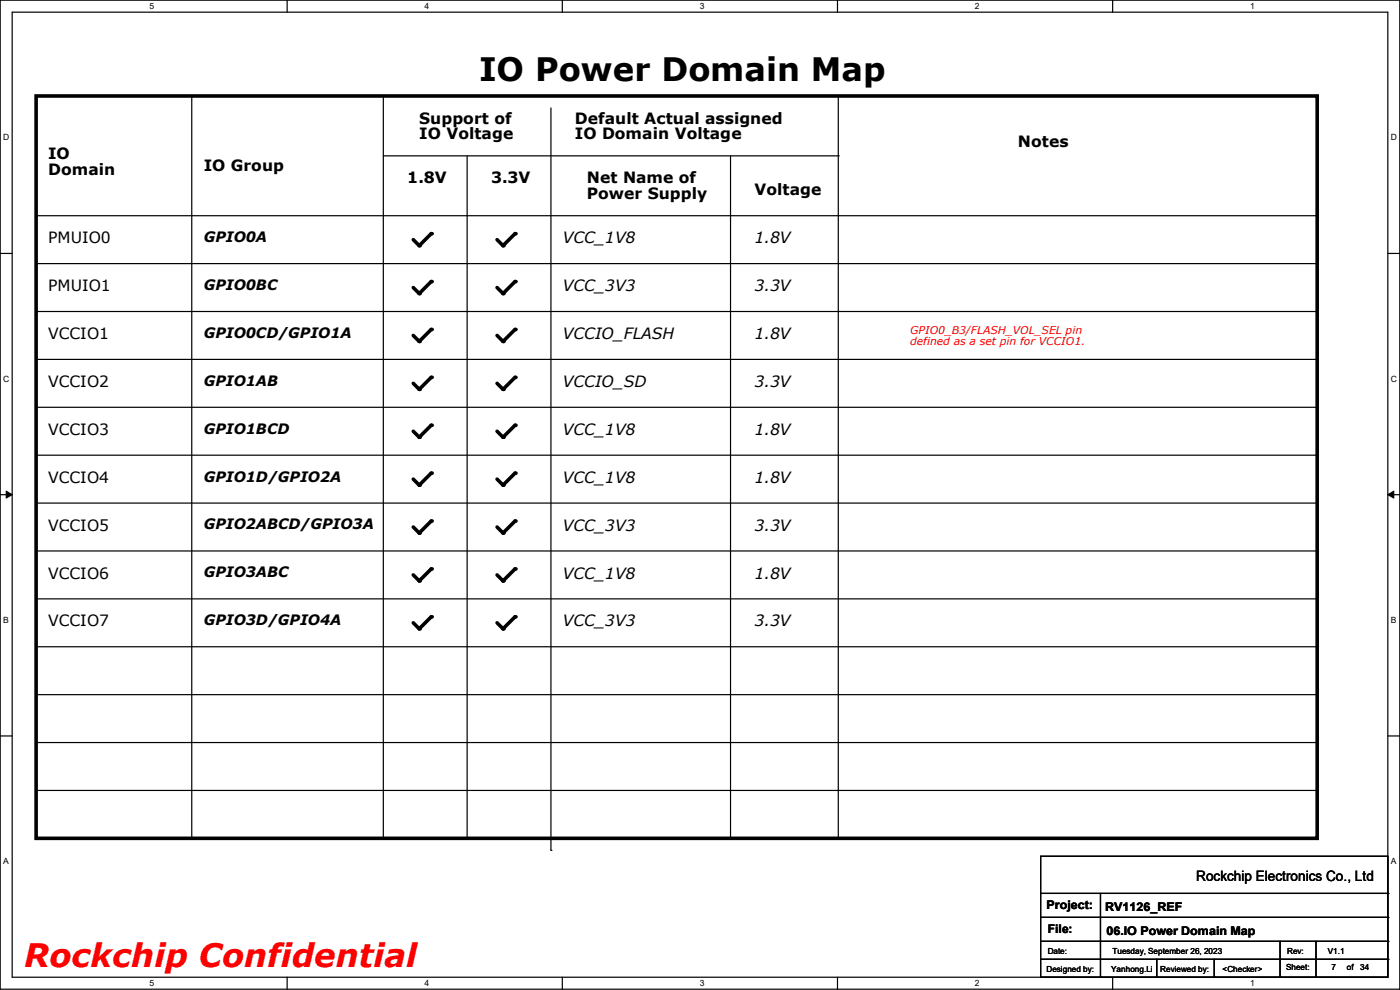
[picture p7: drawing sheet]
<svg xmlns="http://www.w3.org/2000/svg" width="297mm" height="210mm" viewBox="0 0 297 210" stroke-linecap="round" stroke-linejoin="round" font-family="sans-serif">
<path d="M0 0h297v209.8h-297zM2.6 2.6h291.8v204.7h-291.8z" fill="none" stroke="#000" stroke-width=".25"/>
<g fill="#fff">
<path d="M31.7 .3h1v2h-1z"/>
<path d="M31.7 207.6h1v1.9h-1z"/>
</g>
<path d="M60.9 0v2.6M60.9 207.3v2.5" fill="none" stroke="#000" stroke-width=".25"/>
<g fill="#fff">
<path d="M90.1 .3h1v2h-1z"/>
<path d="M90.1 207.6h1v1.9h-1z"/>
</g>
<path d="M119.3 0v2.6M119.3 207.3v2.5" fill="none" stroke="#000" stroke-width=".25"/>
<g fill="#fff">
<path d="M148.5 .3h.9v2h-.9z"/>
<path d="M148.5 207.6h.9v1.9h-.9z"/>
</g>
<path d="M177.7 0v2.6M177.7 207.3v2.5" fill="none" stroke="#000" stroke-width=".25"/>
<g fill="#fff">
<path d="M206.8 .3h1v2h-1z"/>
<path d="M206.8 207.6h1v1.9h-1z"/>
</g>
<path d="M236.1 0v2.6M236.1 207.3v2.5" fill="none" stroke="#000" stroke-width=".25"/>
<g fill="#fff">
<path d="M265.2 .3h1v2h-1z"/>
<path d="M265.2 207.6h1v1.9h-1z"/>
<path d="M.7 28.2h1.2v1.9h-1.2z"/>
<path d="M295.1 28.2h1.2v1.9h-1.2z"/>
<path d="M.7 79.3h1.2v2h-1.2z"/>
<path d="M295.1 79.3h1.2v2h-1.2z"/>
</g>
<path d="M0 53.8h2.6M294.4 53.8h2.6" fill="none" stroke="#000" stroke-width=".25"/>
<g fill="#fff">
<path d="M.7 130.5h1.2v2h-1.2z"/>
<path d="M295.1 130.5h1.1v2h-1.1z"/>
</g>
<path d="M0 104.9h2.6M294.4 104.9h2.6" fill="none" stroke="#000" stroke-width=".25"/>
<path d="M1.3 104.2l1.3 .7-1.3 .8zM294.4 104.9l1.3-.7v1.5z" fill="#000" stroke="#000" stroke-width=".21"/>
<g fill="#fff">
<path d="M.7 181.7h1.2v2h-1.2z"/>
<path d="M295.1 181.7h1.1v2h-1.1z"/>
</g>
<g fill="none" stroke="#000" stroke-width=".25">
<path d="M40.7 20.4v157.4M81.3 33.1h96.5M81.3 20.4v157.4M99.1 33.1v144.7M116.9 22.9v157.5M155 33.1v144.7M177.8 33.1h.1M177.8 20.4v157.4M7.7 45.8h271.7M7.7 55.9h271.7M279.4 45.8h.1M279.4 55.9h.1"/>
<path d="M7.7 66.1h271.7M7.7 76.2h271.7M279.4 66.1h.1M279.4 76.2h.1M7.7 86.4h271.7M7.7 96.6h271.7M279.4 86.4h.1M279.4 96.6h.1M7.7 106.7h271.7M7.7 116.9h271.7M279.4 106.7h.1M279.4 116.9h.1"/>
<path d="M7.7 127h271.7M7.7 137.2h271.7M279.4 127h.1M279.4 137.2h.1M0 156.1h2.6M7.7 147.4h271.7M7.7 157.5h271.7M279.4 147.4h.1M279.4 157.5h.1M294.4 156.1h2.6M7.7 167.7h271.7M40.7 177.8h.1"/>
<path d="M81.3 177.8h.1M99.1 177.8h.1M155 177.8h.1M177.8 177.8h.1M279.4 167.7h.1M116.9 180.4h.1M220.8 181.7h73.6v25.6h-73.6zM220.8 189.5h73.6M220.8 194.6h73.6M220.8 199.7h73.6M233.5 189.5v17.8M271.6 199.7v7.6"/>
<path d="M279.2 199.7v7.6M294.4 189.5h.1M294.4 194.6h.1M294.4 199.7h.1M220.8 203.5h73.6M233.5 207.3h.1M245.4 207.3h.1M245.4 203.5v3.8M257.6 207.3h.1M257.6 203.5v3.8M271.6 207.3h.1M279.2 207.3h.1"/>
<path d="M294.4 203.5h.1"/>
</g>
<g fill="none" stroke="#000" stroke-width=".76">
<path d="M7.7 20.4h271.7v157.4h-271.7zM91.5 49.6l-2.6 2.5-1.2-1.3M91.5 59.7l-2.6 2.6-1.2-1.3M109.3 59.7l-2.6 2.6-1.2-1.3M109.3 49.6l-2.6 2.5-1.2-1.3M91.5 69.9l-2.6 2.5-1.2-1.2M109.3 69.9l-2.6 2.5-1.2-1.2M91.5 80.1l-2.6 2.5-1.2-1.3M91.5 90.2l-2.6 2.6-1.2-1.3M109.3 80.1l-2.6 2.5-1.2-1.3M109.3 90.2l-2.6 2.6-1.2-1.3M91.5 100.4l-2.6 2.5-1.2-1.3"/>
<path d="M91.5 110.5l-2.6 2.6-1.2-1.3M109.3 100.4l-2.6 2.5-1.2-1.3M109.3 110.5l-2.6 2.6-1.2-1.3M91.5 120.7l-2.6 2.5-1.2-1.2M91.5 130.9l-2.6 2.5-1.2-1.3M109.3 120.7l-2.6 2.5-1.2-1.2M109.3 130.9l-2.6 2.5-1.2-1.3"/>
</g>
<g fill="#000">
<circle cx="88.9" cy="52.1" r=".38"/>
<circle cx="91.5" cy="49.6" r=".38"/>
<circle cx="91.5" cy="59.7" r=".38"/>
<circle cx="106.7" cy="52.1" r=".38"/>
<circle cx="109.3" cy="59.7" r=".38"/>
<circle cx="109.3" cy="49.6" r=".38"/>
<circle cx="88.9" cy="62.3" r=".38"/>
<circle cx="88.9" cy="72.4" r=".38"/>
<circle cx="91.5" cy="69.9" r=".38"/>
<circle cx="106.7" cy="62.3" r=".38"/>
<circle cx="106.7" cy="72.4" r=".38"/>
<circle cx="109.3" cy="69.9" r=".38"/>
<circle cx="88.9" cy="82.6" r=".38"/>
<circle cx="88.9" cy="92.8" r=".38"/>
<circle cx="91.5" cy="90.2" r=".38"/>
<circle cx="91.5" cy="80.1" r=".38"/>
<circle cx="106.7" cy="82.6" r=".38"/>
<circle cx="106.7" cy="92.8" r=".38"/>
<circle cx="109.3" cy="80.1" r=".38"/>
<circle cx="109.3" cy="90.2" r=".38"/>
<circle cx="88.9" cy="102.9" r=".38"/>
<circle cx="88.9" cy="113.1" r=".38"/>
<circle cx="91.5" cy="100.4" r=".38"/>
<circle cx="91.5" cy="110.5" r=".38"/>
<circle cx="106.7" cy="102.9" r=".38"/>
<circle cx="106.7" cy="113.1" r=".38"/>
<circle cx="109.3" cy="100.4" r=".38"/>
<circle cx="109.3" cy="110.5" r=".38"/>
<circle cx="88.9" cy="123.2" r=".38"/>
<circle cx="88.9" cy="133.4" r=".38"/>
<circle cx="91.5" cy="130.9" r=".38"/>
<circle cx="91.5" cy="120.7" r=".38"/>
<circle cx="106.7" cy="133.4" r=".38"/>
<circle cx="106.7" cy="123.2" r=".38"/>
<circle cx="109.3" cy="120.7" r=".38"/>
<circle cx="109.3" cy="130.9" r=".38"/>
</g>
<text font-size="6.9" x="101.6" y="17.1">IO Power Domain Map</text>
<text font-size="6.9" fill="#f00" x="5.1" y="205.1">Rockchip Confidential</text>
<g font-size="3.3">
<text x="88.9" y="26.2">Support of</text>
<text x="88.9" y="29.5">IO Voltage</text>
<text x="122" y="26.2">Default Actual assigned</text>
<text x="122" y="29.5">IO Domain Voltage</text>
<text x="10.2" y="33.8">IO</text>
<text x="215.9" y="31.3">Notes</text>
<text x="10.2" y="37.1">Domain</text>
<text x="43.2" y="36.4">IO Group</text>
<text x="86.4" y="38.9">1.8V</text>
<text x="104.2" y="38.9">3.3V</text>
<text x="124.5" y="38.9">Net Name of</text>
<text x="160.1" y="41.4">Voltage</text>
<text x="124.5" y="42.2">Power Supply</text>
<text x="10.2" y="51.6">PMUIO0</text>
<text x="119.4" y="51.6">VCC_1V8</text>
<text x="160.1" y="51.6">1.8V</text>
<text x="10.2" y="61.8">PMUIO1</text>
<text x="119.4" y="61.8">VCC_3V3</text>
<text x="160.1" y="61.8">3.3V</text>
<text x="10.2" y="71.9">VCCIO1</text>
<text x="119.4" y="71.9">VCCIO_FLASH</text>
<text x="160.1" y="71.9">1.8V</text>
<text x="10.2" y="82.1">VCCIO2</text>
<text x="119.4" y="82.1">VCCIO_SD</text>
<text x="160.1" y="82.1">3.3V</text>
<text x="10.2" y="92.2">VCCIO3</text>
<text x="119.4" y="92.2">VCC_1V8</text>
<text x="160.1" y="92.2">1.8V</text>
<text x="10.2" y="102.4">VCCIO4</text>
<text x="119.4" y="102.4">VCC_1V8</text>
<text x="160.1" y="102.4">1.8V</text>
<text x="10.2" y="112.6">VCCIO5</text>
<text x="119.4" y="112.6">VCC_3V3</text>
<text x="160.1" y="112.6">3.3V</text>
<text x="10.2" y="122.7">VCCIO6</text>
<text x="119.4" y="122.7">VCC_1V8</text>
<text x="160.1" y="122.7">1.8V</text>
<text x="10.2" y="132.9">VCCIO7</text>
<text x="119.4" y="132.9">VCC_3V3</text>
<text x="160.1" y="132.9">3.3V</text>
</g>
<g font-size="3">
<text x="43.2" y="51.4">GPIO0A</text>
<text x="43.2" y="61.5">GPIO0BC</text>
<text x="43.2" y="71.7">GPIO0CD/GPIO1A</text>
<text x="43.2" y="81.8">GPIO1AB</text>
<text x="43.2" y="92">GPIO1BCD</text>
<text x="43.2" y="102.2">GPIO1D/GPIO2A</text>
<text x="43.2" y="112.3">GPIO2ABCD/GPIO3A</text>
<text x="43.2" y="122.5">GPIO3ABC</text>
<text x="43.2" y="132.6">GPIO3D/GPIO4A</text>
<text x="253.8" y="186.9">Rockchip Electronics Co., Ltd</text>
</g>
<g font-size="2.5">
<text x="222" y="192.9">Project:</text>
<text x="222.3" y="198">File:</text>
<text x="234.5" y="193.2">RV1126_REF</text>
<text x="234.7" y="198.2">06.IO Power Domain Map</text>
</g>
<g font-size="2.3" fill="#f00">
<text x="193.1" y="70.9">GPIO0_B3/FLASH_VOL_SEL pin</text>
<text x="193.1" y="73.2">defined as a set pin for VCCIO1.</text>
</g>
<g font-size="1.8">
<text x="31.7" y="1.9">5</text>
<text x="90.1" y="1.9">4</text>
<text x="148.5" y="1.9">3</text>
<text x="206.8" y="1.9">2</text>
<text x="265.2" y="1.9">1</text>
<text x=".7" y="29.8">D</text>
<text x="295.1" y="29.8">D</text>
<text x=".7" y="80.9">C</text>
<text x="295.1" y="80.9">C</text>
<text x=".7" y="132.1">B</text>
<text x="295.1" y="132.1">B</text>
<text x=".7" y="183.3">A</text>
<text x="295.1" y="183.3">A</text>
<text x="222.3" y="202.3">Date:</text>
<text x="236" y="202.3">Tuesday, September 26, 2023</text>
<text x="273.1" y="202.3">Rev:</text>
<text x="281.7" y="202.3">V1.1</text>
<text x="31.7" y="209.2">5</text>
<text x="90.1" y="209.2">4</text>
<text x="148.5" y="209.2">3</text>
<text x="206.8" y="209.2">2</text>
<text x="222" y="206.1">Designed by:</text>
<text x="235.7" y="206.1">Yanhong.Li</text>
<text x="246.2" y="206.1">Reviewed by:</text>
<text x="259.4" y="206.1">&lt;Checker&gt;</text>
<text x="265.2" y="209.2">1</text>
<text x="272.8" y="205.9">Sheet:</text>
<text x="282.5" y="205.9">7</text>
<text x="285.7" y="205.9">of</text>
<text x="288.6" y="205.9">34</text>
</g>
</svg>
